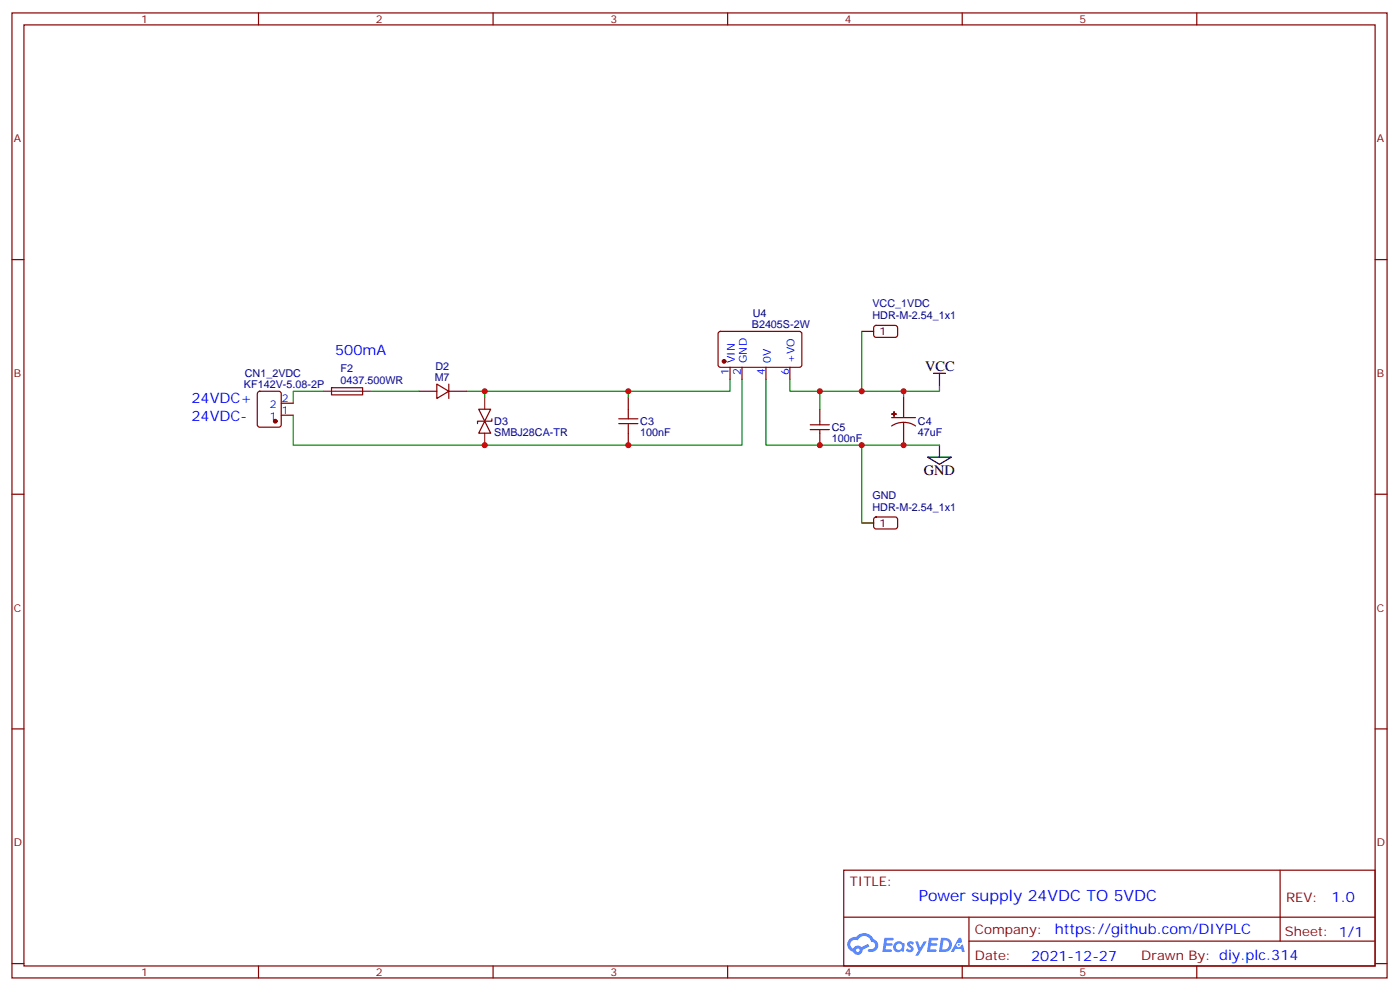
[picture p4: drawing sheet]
<svg xmlns="http://www.w3.org/2000/svg" width="413mm" height="292mm" viewBox="0 0 413 292" stroke-linecap="round" stroke-linejoin="round" font-family="sans-serif">
<g fill="none" stroke="#870000" stroke-width=".35">
<path d="M3.5 3.8h405.4v284.3h-405.4zM7.1 7.3h398.2v277.3h-398.2zM76.2 3.8v3.5M145.3 3.8v3.5M214.5 3.8v3.5M283.6 3.8v3.5M352.8 3.8v3.5M3.5 76.5h3.6M405.3 76.5h3.6M3.5 145.6h3.6M405.3 145.6h3.6M3.5 214.8h3.6"/>
<path d="M405.3 214.8h3.6M248.7 256.4h156.6v28.2h-156.6zM377.3 256.4v20.9M248.7 270.2h156.5M285.6 277.3h119.6M285.6 270.2v14.2M3.5 283.9h3.6M76.2 284.6v3.5M145.3 284.6v3.5M214.5 284.6v3.5M283.6 284.6v3.5M352.8 284.6v3.5"/>
<path d="M405.3 283.9h3.6"/>
</g>
<g fill="#5487ff">
<path d="M267.7 277.6a1.22 1.22 0 0 1 1.7 .2l-.4 .6a.47 .47 0 0 0-.3-.4 .47 .47 0 0 0-.5 .2l.1 .2a1.14 1.14 0 0 1 .8 1.8 1.14 1.14 0 0 1-1.9 0l-.2-.2 .5-.6 .7 .5a.29 .29 0 0 0 .3-.3 .29 .29 0 0 0-.2-.3 1.04 1.04 0 0 1-.6-1.7z"/>
<path d="M260.7 276.3h2.4l.3 .2-.2 .5-1.8 .1-.1 .8h1.5l.3 .4-.3 .4h-1.6l-.2 1.1h1.7l.2 .3-.2 .3-2.6 .1z"/>
<path d="M273.8 276.3h2.4l.3 .2-.1 .5-1.8 .1-.2 .8h1.6l.3 .4-.4 .4h-1.6l-.1 1.1h1.7l.2 .3-.2 .3-2.6 .1z"/>
<path d="M282.6 276.3h.7l.3 1.3-.6 .3a.69 .69 0 0 0-1 .3 .69 .69 0 0 0 .4 .9 .69 .69 0 0 0 .9-.6l.5-.2 .6 2.2h-.8l-.2-.9h-1.8l-.5 .9h-.8z"/>
<path d="M269.8 277.4h.8l.6 1.8 1.1-1.8h.9l-2.6 4.2h-.8l.9-1.5z"/>
<path d="M277.4 276.3l-.6 4.2h1.3a2.11 2.11 0 0 0 2.5-2.1 2.11 2.11 0 0 0-2.5-2.1zM278.1 277.1a1.39 1.39 0 0 1 1.7 1.4 1.39 1.39 0 0 1-1.8 1.3h-.3z"/>
<path d="M263.7 277.9a1.54 1.54 0 0 0-.1 2.2 1.54 1.54 0 0 0 2.2 .1l.6 .3 .3-2.3-.2-.3h-.4a1.49 1.49 0 0 0-2.4 0zM264 278.9a.94 .94 0 0 1 1.8 0 .94 .94 0 0 1-1.8 0z"/>
<path d="M250.4 276.7a2.18 2.18 0 0 0 1.1 3.7 1.44 1.44 0 0 0 1.6 .9 1.44 1.44 0 0 0 1.2-1.4l2-1.1-.5-.7-1.9 1a1.47 1.47 0 0 0-2.4 .4 1.39 1.39 0 0 1-.7-1.9 1.39 1.39 0 0 1 2-.5 2.12 2.12 0 0 1 2.2-1.3 2.12 2.12 0 0 1 1.9 1.7 1.14 1.14 0 0 1 1.1 1.4 1.14 1.14 0 0 1-1.7 .7 .43 .43 0 0 0-.5 .4 .43 .43 0 0 0 .4 .5 1.98 1.98 0 0 0 2.5-1.2 1.98 1.98 0 0 0-1.2-2.6 3.1 3.1 0 0 0-5.3-.6l-.9 .1zM252.3 280a.55 .55 0 0 1 1.1 0 .55 .55 0 0 1-1.1 0z"/>
<circle cx="282.6" cy="278.4" r=".26"/>
</g>
<path d="M254 97.6v17.7M95.2 115.3h-8.8v3.5M109.4 115.3h14.1M142.9 115.3v1.8M185.2 115.3v1.8M215.2 111.8v3.5h-77.6M218.7 111.8v19.4h-132.3v-8.9M225.8 111.8v19.4h51.1M232.8 111.8v3.5h8.9M266.3 117.1v-1.8h-24.6v5.3M276.9 113.5v1.8h-10.6M254 131.2v22.9" fill="none" stroke="#008700" stroke-width=".35"/>
<path d="M254 97.6h3.5M275.2 110h3.5M276.9 110v3.5M273.4 134.7h7.1l-3.6 2.1zM276.9 131.2v3.5M254 154.1h3.5" fill="none" stroke="#000" stroke-width=".35"/>
<g fill="none" stroke="#870000" stroke-width=".35">
<path d="M211.9 97.9l.5-.3 23.5 .1 .5 .7-.1 9.4-.6 .4h-23.6l-.4-.7v-9.1zM257.8 96.1l.4-.2h6l.4 .7-.1 2.4-.6 .4-5.9-.1-.5-.6v-2.1zM76.1 115.5l.5-.2h5.6l.6 .4 .1 9.5-.5 .6-5.8 .1-.7-.5-.1-9.4zM82.9 118.8h3.5M97.7 114.2h9.2v2.1h-9.1zM123.5 115.3h5.3M128.8 113.2l3.5 2.1-3.5 2.1zM132.3 115.3h5.3M132.3 113.2v4.2M185.2 117.1v3.5M215.2 108.2v3.6M218.7 108.2v3.6"/>
<path d="M225.8 108.2v3.6M232.8 108.2v3.6M266.3 117.1v5.9M82.9 122.3h3.5M141.1 120.6h3.5l-1.7 3.5zM142.9 124.1l1.7 3.5h-3.5zM145 123.4v.7h-4.2v.7M185.2 127.6v3.6M238.8 126.6h5.7M238.8 125.2h5.7M241.7 120.6v4.6M241.7 126.6v4.6"/>
<path d="M262.8 123h7.1M266.3 124.5l1.9 .2 1.7 .8M266.3 124.5l-1.8 .2-1.7 .8M266.3 124.5v6.7M257.8 152.5l.4-.2 6 .1 .4 .6-.1 2.4-.6 .5-5.9-.1-.5-.6v-2.2z"/>
</g>
<g fill="#870000" stroke="#870000" stroke-width=".35">
<path d="M262.8 122h1.4z"/>
<path d="M263.5 121.3l.1 1.4z"/>
<circle cx="81.1" cy="124.1" r=".53"/>
<circle cx="213.4" cy="106.5" r=".53"/>
</g>
<path d="M95.2 115.3h14.2M142.9 117.1v3.5M142.9 127.6v3.6" fill="none" stroke="#8c2424" stroke-width=".35"/>
<path d="M182.4 124.8h5.6M182.4 123.4h5.6M185.2 120.6v2.8M185.2 124.8v2.8" fill="none" stroke="#a10000" stroke-width=".35"/>
<g fill="#c00">
<circle cx="266.3" cy="115.3" r=".88"/>
<circle cx="266.3" cy="131.2" r=".88"/>
<circle cx="241.7" cy="131.2" r=".88"/>
<circle cx="241.7" cy="115.3" r=".88"/>
<circle cx="254" cy="131.2" r=".88"/>
<circle cx="254" cy="115.3" r=".88"/>
<circle cx="142.9" cy="131.2" r=".88"/>
<circle cx="142.9" cy="115.3" r=".88"/>
<circle cx="185.2" cy="131.2" r=".88"/>
<circle cx="185.2" cy="115.3" r=".88"/>
</g>
<text font-size="4.6" fill="#00f" x="270.8" y="265.4">Power supply 24VDC TO 5VDC</text>
<g font-size="4.2" fill="#00f">
<text x="98.8" y="104.7">500mA</text>
<text x="56.4" y="118.8">24VDC+</text>
<text x="56.4" y="124.1">24VDC-</text>
<text x="392.5" y="265.7">1.0</text>
<text x="310.9" y="275.2">https://github.com/DIYPLC</text>
<text x="304" y="283">2021-12-27</text>
</g>
<g font-size="4.2">
<text x="272.7" y="109.3">VCC</text>
<text x="272.3" y="140">GND</text>
</g>
<g font-size="3.9" fill="#800">
<text x="250.5" y="261">TITLE:</text>
<text x="379.1" y="265.7">REV:</text>
<text x="287.4" y="275.2">Company:</text>
<text x="378.7" y="275.8">Sheet: 1/1</text>
<text x="287.4" y="282.9">Date:</text>
<text x="336.4" y="282.9">Drawn By: diy.plc.314</text>
</g>
<g font-size="3.2" fill="#800">
<text x="41.6" y="6.8">1</text>
<text x="110.8" y="6.8">2</text>
<text x="179.9" y="6.8">3</text>
<text x="249.1" y="6.8">4</text>
<text x="318.2" y="6.8">5</text>
<text x="4.1" y="41.9">A</text>
<text x="405.9" y="41.9">A</text>
<text x="4.1" y="111.1">B</text>
<text x="405.9" y="111.1">B</text>
<text x="4.1" y="180.2">C</text>
<text x="405.9" y="180.2">C</text>
<text x="4.1" y="249.3">D</text>
<text x="405.9" y="249.3">D</text>
<text x="41.6" y="287.6">1</text>
<text x="110.8" y="287.6">2</text>
<text x="179.9" y="287.6">3</text>
<text x="249.1" y="287.6">4</text>
<text x="318.2" y="287.6">5</text>
</g>
<g font-size="3.2" fill="#000080">
<text x="221.9" y="93.4">U4</text>
<text x="257.2" y="94.1">HDR-M-2.54_1x1</text>
<text x="257.2" y="90.6">VCC_1VDC</text>
<text x="221.6" y="96.6">B2405S-2W</text>
<text x="72.2" y="111">CN1_2VDC</text>
<text x="100.4" y="113.2">0437.500WR</text>
<text x="100.4" y="109.6">F2</text>
<text x="128.1" y="112.1">M7</text>
<text x="128.4" y="108.9">D2</text>
<text x="71.9" y="114.2">KF142V-5.08-2P</text>
<text x="145.7" y="125.3">D3</text>
<text x="188.7" y="125.4">C3</text>
<text x="270.6" y="125.3">C4</text>
<text x="145.7" y="128.4">SMBJ28CA-TR</text>
<text x="188.7" y="128.6">100nF</text>
<text x="245.2" y="130.2">100nF</text>
<text x="245.2" y="127">C5</text>
<text x="270.6" y="128.4">47uF</text>
<text x="257.2" y="147">GND</text>
<text x="257.2" y="150.6">HDR-M-2.54_1x1</text>
</g>
<g font-size="3.2">
<text x="259.3" y="98.7">1</text>
<text x="259.3" y="155.2">1</text>
</g>
<g font-size="3.2" fill="#00f">
<text x="216.6" y="106.9" transform="rotate(-90 216.6 106.9)">VIN</text>
<text x="220.1" y="106.9" transform="rotate(-90 220.1 106.9)">GND</text>
<text x="227.2" y="106.9" transform="rotate(-90 227.2 106.9)">0V</text>
<text x="234.2" y="106.9" transform="rotate(-90 234.2 106.9)">+VO</text>
<text x="214.8" y="110.4" transform="rotate(-90 214.8 110.4)">1</text>
<text x="218.4" y="110.4" transform="rotate(-90 218.4 110.4)">2</text>
<text x="225.4" y="110.4" transform="rotate(-90 225.4 110.4)">4</text>
<text x="232.5" y="110.4" transform="rotate(-90 232.5 110.4)">6</text>
<text x="83.1" y="118.5">2</text>
<text x="79.6" y="123.8">1</text>
<text x="79.6" y="120.2">2</text>
<text x="83.1" y="122">1</text>
</g>
</svg>
